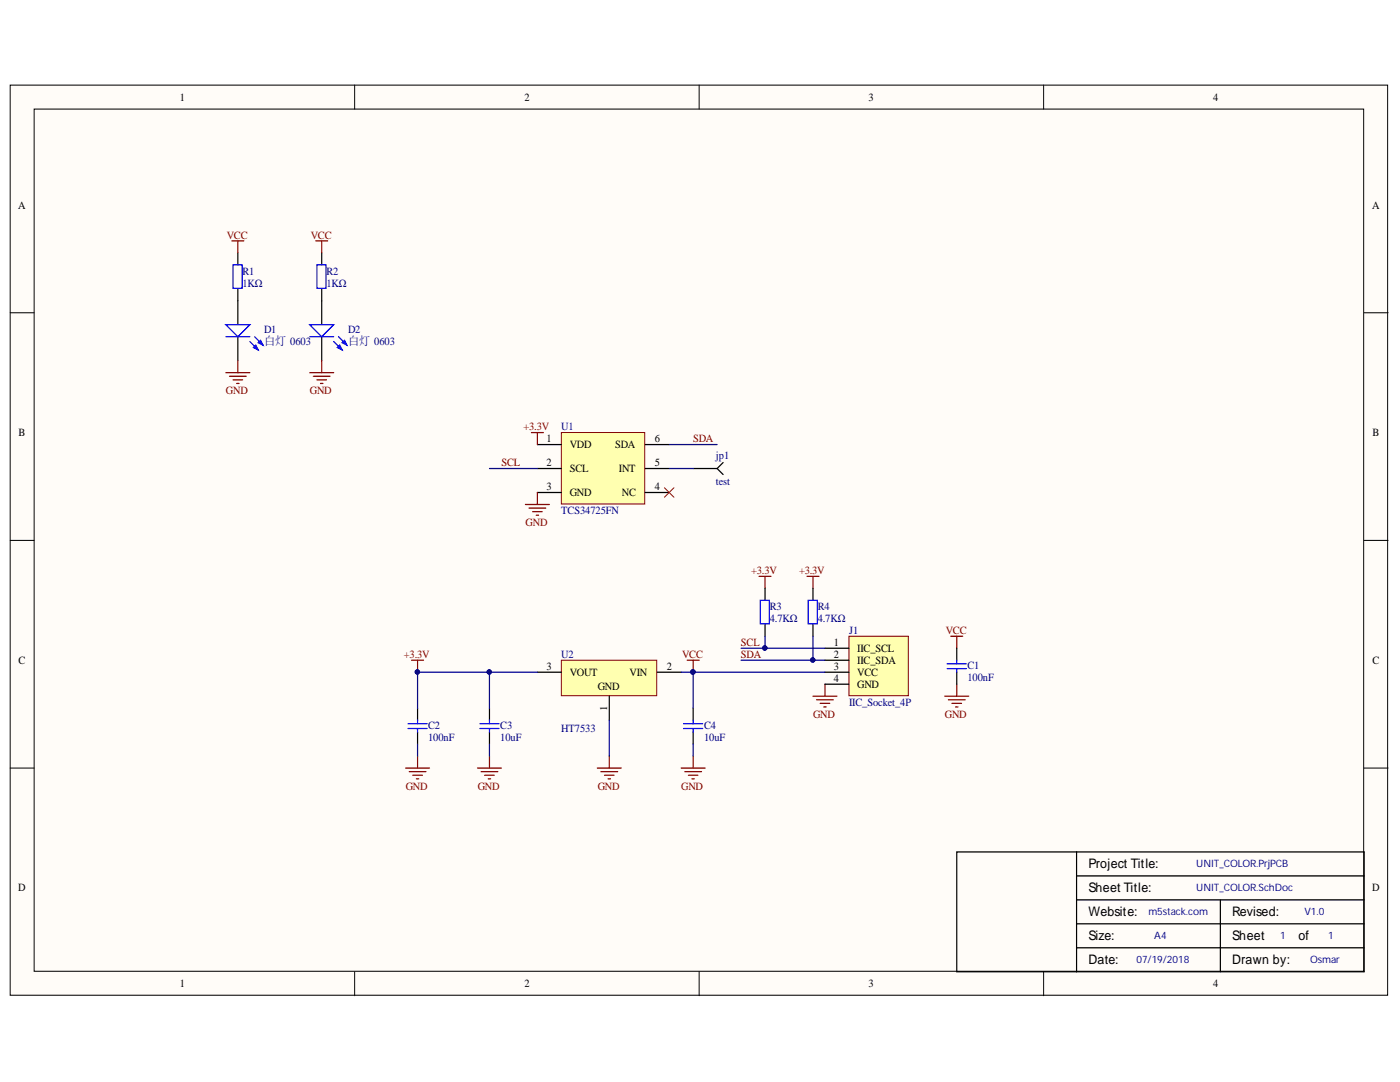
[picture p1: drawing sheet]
<svg xmlns="http://www.w3.org/2000/svg" width="279mm" height="216mm" viewBox="0 0 279 216" stroke-linecap="round" stroke-linejoin="round" font-family="sans-serif">
<g fill="#fffcf8" stroke="#000" stroke-width=".2">
<path d="M2 17h274.9v181.6h-274.9z"/>
<path d="M6.8 21.8h265.4v172h-265.4z"/>
</g>
<path d="M70.8 17v4.8M139.5 17v4.8M208.3 17v4.8M2 62.4h4.8M272.2 62.4h4.8M2 107.8h4.8M272.2 107.8h4.8M2 153.3h4.8M272.2 153.3h4.8M70.8 193.9v4.8M139.5 193.9v4.8M208.3 193.9v4.8" fill="none" stroke="#000" stroke-width=".2"/>
<path d="M214.9 170h-24v23.9h24M214.9 170h57.3v23.9h-57.3M214.9 179.6h57.3M214.9 174.8h57.3M214.9 170v23.9M243.6 179.6v14.3M214.9 189.1h57.3M214.9 184.3h57.3" fill="none" stroke="#000" stroke-width=".25"/>
<path d="M188.6 138.9h4.7M189.3 139.6h3.3M189.7 127h2.4M190.9 127v2.4M190.9 136.5v2.4M190 140.3h1.9M190.7 141.1h.5" fill="none" stroke="#800000" stroke-width=".25"/>
<path d="M112 131.7h19.1v7.1h-19.1z" fill="#ffffb0" stroke="#800000" stroke-width=".2"/>
<path d="M107.2 134.1h4.8M121.6 138.9v4.8M131.2 134.1h4.7M97.7 141.3v2.4M97.7 146.1v2.4M138.3 141.3v2.4M138.3 146.1v2.4" fill="none" stroke="#000" stroke-width=".25"/>
<g fill="none" stroke="#800000" stroke-width=".25">
<path d="M137.1 131.7h2.4M138.3 131.7v2.4M162.2 138.9h4.8M163 139.6h3.3M164.6 136.5v2.4M80.9 153.3h4.8M81.7 154h3.3M82.4 154.7h1.9M83.1 155.4h.5M83.3 150.9v2.4M95.3 153.3h4.8M96 154h3.4"/>
<path d="M96.7 154.7h1.9M97.4 155.4h.5M97.7 150.9v2.4M119.2 153.3h4.8M119.9 154h3.4M120.6 154.7h2M121.4 155.4h.4M121.6 150.9v2.4M135.9 153.3h4.8M136.7 154h3.3M137.4 154.7h1.9M138.1 155.4h.5"/>
<path d="M138.3 150.9v2.4M163.7 140.3h1.9M164.4 141.1h.5"/>
</g>
<path d="M95.8 144.4h3.8M95.8 145.4h3.8M97.7 143.7v.7M97.7 145.4v.7M136.4 144.4h3.8M136.4 145.4h3.8M138.3 143.7v.7M138.3 145.4v.7" fill="none" stroke="#00f" stroke-width=".25"/>
<circle cx="138.3" cy="134.1" r=".43" fill="#000080" stroke="#000080" stroke-width=".2"/>
<path d="M169.4 127h11.9v11.8h-11.9z" fill="#ffffb0" stroke="#800000" stroke-width=".2"/>
<path d="M164.6 134.1h4.8M164.6 131.7h4.8M164.6 129.4h4.8M164.6 136.5h4.8" fill="none" stroke="#000" stroke-width=".25"/>
<path d="M82.1 131.7h2.4M83.3 131.7v2.4" fill="none" stroke="#800000" stroke-width=".25"/>
<circle cx="83.3" cy="134.1" r=".43" fill="#000080" stroke="#000080" stroke-width=".2"/>
<path d="M112 86.3h16.7v14.3h-16.7z" fill="#ffffb0" stroke="#800000" stroke-width=".2"/>
<path d="M47.5 60v4.8M47.5 67.2v4.8M107.2 88.7h4.8M107.2 93.5h4.8M107.2 98.3h4.8M128.8 88.7h4.8M128.8 93.5h4.8M128.8 98.3h4.8M138.3 93.5h4.8M143.1 93.5l1.2 1.2M144.3 92.3l-1.2 1.2" fill="none" stroke="#000" stroke-width=".25"/>
<path d="M132.6 97.3l1.9 1.9M134.5 97.3l-1.9 1.9" fill="none" stroke="#f00" stroke-width=".2"/>
<path d="M106.1 86.3h2.3M107.2 86.3v2.4M107.2 98.3v2.4M104.9 100.7h4.7M105.6 101.4h3.3M106.3 102.1h1.9M107 102.8h.5M151.5 115h2.4M152.7 115v2.4M161.1 115h2.3M162.2 115v2.4" fill="none" stroke="#800000" stroke-width=".25"/>
<path d="M45.1 64.8h4.8l-2.4 2.4z" fill="#fff"/>
<path d="M45.1 64.8h4.8l-2.4 2.4zM49.9 68.1l1.6 1.7M50.8 67.2l1.7 1.7" fill="none" stroke="#00f" stroke-width=".25"/>
<path d="M50.6 69.3l.5-.4 .4 .9z" fill="#00f"/>
<path d="M50.6 69.3l.5-.4 .4 .9z" fill="none" stroke="#00f" stroke-width=".25"/>
<path d="M51.5 68.4l.5-.5 .5 1z" fill="#00f"/>
<path d="M46.5 52.8h1.8v4.7h-1.8zM45.1 67.2h4.8M51.5 68.4l.5-.5 .5 1z" fill="none" stroke="#00f" stroke-width=".25"/>
<path d="M47.5 50.5v2.3M47.5 57.6v2.4M64.2 60v4.8M64.2 67.2v4.8" fill="none" stroke="#000" stroke-width=".25"/>
<path d="M61.8 64.8h4.8l-2.4 2.4z" fill="#fff"/>
<path d="M61.8 64.8h4.8l-2.4 2.4zM66.6 68.1l1.7 1.7M67.6 67.2l1.6 1.7" fill="none" stroke="#00f" stroke-width=".25"/>
<path d="M67.3 69.3l.5-.4 .5 .9z" fill="#00f"/>
<path d="M67.3 69.3l.5-.4 .5 .9z" fill="none" stroke="#00f" stroke-width=".25"/>
<path d="M68.3 68.4l.4-.5 .5 1z" fill="#00f"/>
<g fill="none" stroke="#00f" stroke-width=".25">
<path d="M63.2 52.8h1.9v4.7h-1.9zM61.8 67.2h4.8M68.3 68.4l.4-.5 .5 1zM151.7 119.8h1.8v4.7h-1.8zM161.3 119.8h1.8v4.7h-1.8zM189 132.5h3.9M189 133.4h3.9M190.9 131.7v.8M190.9 133.4v.7M81.4 144.4h3.8M81.4 145.4h3.8M83.3 143.7v.7"/>
<path d="M83.3 145.4v.7"/>
</g>
<path d="M64.2 50.5v2.3M64.2 57.6v2.4M152.7 117.4v2.4M162.2 117.4v2.4M152.7 124.6v2.4M162.2 124.6v2.4M190.9 129.4v2.3M190.9 134.1v2.4M83.3 141.3v2.4M83.3 146.1v2.4" fill="none" stroke="#000" stroke-width=".25"/>
<g fill="none" stroke="#800000" stroke-width=".25">
<path d="M46.3 48.1h2.4M47.5 48.1v2.4M63 48.1h2.4M64.2 48.1v2.4M45.1 74.4h4.8M45.8 75.1h3.3M46.5 75.8h1.9M47.2 76.5h.5M47.5 72v2.4M61.8 74.4h4.8M62.5 75.1h3.4M63.2 75.8h2"/>
<path d="M64 76.5h.4M64.2 72v2.4"/>
</g>
<g fill="none" stroke="#000080" stroke-width=".25">
<path d="M97.7 93.5h9.5M133.6 93.5h4.7M133.6 88.7h9.5M97.7 134.1v7.2M107.2 134.1h-23.9v7.2M135.9 134.1h2.4v7.2M138.3 134.1h26.3M147.9 129.4h16.7M147.9 131.7h16.7M152.7 127v2.4M162.2 127v4.7M83.3 148.5v2.4"/>
<path d="M97.7 148.5v2.4M121.6 143.7v7.2M138.3 148.5v2.4"/>
</g>
<g fill="#000080" stroke="#000080" stroke-width=".2">
<circle cx="97.6" cy="134.1" r=".43"/>
<circle cx="138.3" cy="134.1" r=".43"/>
<circle cx="152.6" cy="129.3" r=".43"/>
<circle cx="162.2" cy="131.7" r=".43"/>
<circle cx="83.3" cy="134.1" r=".43"/>
</g>
<g font-size="2.6">
<text x="217.3" y="173.2">Project Title:</text>
<text x="217.3" y="178">Sheet Title:</text>
<text x="217.3" y="182.9">Website:</text>
<text x="245.9" y="182.9">Revised:</text>
<text x="217.3" y="187.6">Size:</text>
<text x="245.9" y="187.6">Sheet</text>
<text x="259.1" y="187.6">of</text>
<text x="217.3" y="192.4">Date:</text>
<text x="245.9" y="192.4">Drawn by:</text>
</g>
<g font-size="2.4" fill="#000080">
<text x="52.7" y="68.8">白灯 0603</text>
<text x="69.5" y="68.8">白灯 0603</text>
</g>
<g font-size="2.2">
<text x="35.9" y="20.1">1</text>
<text x="104.7" y="20.1">2</text>
<text x="173.3" y="20.1">3</text>
<text x="242.1" y="20.1">4</text>
<text x="3.6" y="41.6">A</text>
<text x="273.9" y="41.6">A</text>
<text x="3.7" y="87">B</text>
<text x="109.1" y="88.2">1</text>
<text x="113.7" y="89.4">VDD</text>
<text x="122.8" y="89.4">SDA</text>
<text x="130.7" y="88.2">6</text>
<text x="273.9" y="87">B</text>
<text x="109.1" y="93">2</text>
<text x="113.7" y="94.2">SCL</text>
<text x="123.5" y="94.2">INT</text>
<text x="130.7" y="93">5</text>
<text x="109.1" y="97.8">3</text>
<text x="113.7" y="99">GND</text>
<text x="124.1" y="99">NC</text>
<text x="130.7" y="97.8">4</text>
<text x="166.4" y="131.3">2</text>
<text x="166.4" y="128.9">1</text>
<text x="171.1" y="130.1">IIC_SCL</text>
<text x="3.7" y="132.5">C</text>
<text x="109.1" y="133.6">3</text>
<text x="113.7" y="134.8">VOUT</text>
<text x="119.3" y="137.7">GND</text>
<text x="125.6" y="134.8">VIN</text>
<text x="133.1" y="133.6">2</text>
<text x="166.4" y="133.6">3</text>
<text x="166.4" y="136.1">4</text>
<text x="171.1" y="134.8">VCC</text>
<text x="171.1" y="132.5">IIC_SDA</text>
<text x="171.1" y="137.3">GND</text>
<text x="273.9" y="132.5">C</text>
<text x="3.6" y="177.9">D</text>
<text x="273.9" y="177.9">D</text>
<text x="35.9" y="197">1</text>
<text x="104.7" y="197">2</text>
<text x="173.3" y="197">3</text>
<text x="242.1" y="197">4</text>
</g>
<g font-size="2.2" fill="#800000">
<text x="45.3" y="47.6">VCC</text>
<text x="62" y="47.6">VCC</text>
<text x="45.1" y="78.7">GND</text>
<text x="61.8" y="78.7">GND</text>
<text x="104.5" y="85.8">+3.3V</text>
<text x="138.3" y="88.2">SDA</text>
<text x="100.1" y="93">SCL</text>
<text x="104.9" y="105">GND</text>
<text x="149.9" y="114.5">+3.3V</text>
<text x="159.5" y="114.5">+3.3V</text>
<text x="80.6" y="131.3">+3.3V</text>
<text x="136.1" y="131.3">VCC</text>
<text x="147.9" y="128.9">SCL</text>
<text x="147.9" y="131.3">SDA</text>
<text x="188.7" y="126.5">VCC</text>
<text x="162.3" y="143.2">GND</text>
<text x="188.6" y="143.2">GND</text>
<text x="81" y="157.6">GND</text>
<text x="95.3" y="157.6">GND</text>
<text x="119.3" y="157.6">GND</text>
<text x="136" y="157.6">GND</text>
</g>
<g font-size="2.2" fill="#000080">
<text x="48.4" y="54.8">R1</text>
<text x="48.4" y="57.2">1KΩ</text>
<text x="65.1" y="54.8">R2</text>
<text x="65.1" y="57.2">1KΩ</text>
<text x="52.7" y="66.5">D1</text>
<text x="69.5" y="66.5">D2</text>
<text x="112" y="85.8">U1</text>
<text x="142.9" y="91.6">jp1</text>
<text x="142.9" y="96.8">test</text>
<text x="112" y="102.6">TCS34725FN</text>
<text x="153.6" y="121.7">R3</text>
<text x="153.6" y="124.1">4.7KΩ</text>
<text x="163.2" y="121.7">R4</text>
<text x="163.2" y="124.1">4.7KΩ</text>
<text x="112" y="131.3">U2</text>
<text x="169.5" y="126.5">J1</text>
<text x="193.1" y="133.5">C1</text>
<text x="193.1" y="135.8">100nF</text>
<text x="169.5" y="140.8">IIC_Socket_4P</text>
<text x="85.4" y="145.4">C2</text>
<text x="85.4" y="147.8">100nF</text>
<text x="99.8" y="145.4">C3</text>
<text x="99.8" y="147.8">10uF</text>
<text x="112" y="146.1">HT7533</text>
<text x="140.5" y="145.4">C4</text>
<text x="140.5" y="147.8">10uF</text>
</g>
<text font-size="2.1" x="121.1" y="141.9" transform="rotate(-90 121.1 141.9)">1</text>
<g font-size="2" fill="#000080">
<text x="238.7" y="173.1">UNIT_COLOR.PrjPCB</text>
<text x="238.7" y="177.9">UNIT_COLOR.SchDoc</text>
<text x="229.2" y="182.6">m5stack.com</text>
<text x="260.3" y="182.6">V1.0</text>
<text x="230.4" y="187.4">A4</text>
<text x="255.5" y="187.4">1</text>
<text x="265.1" y="187.4">1</text>
<text x="226.8" y="192.2">07/19/2018</text>
<text x="261.5" y="192.2">Osmar</text>
</g>
</svg>
